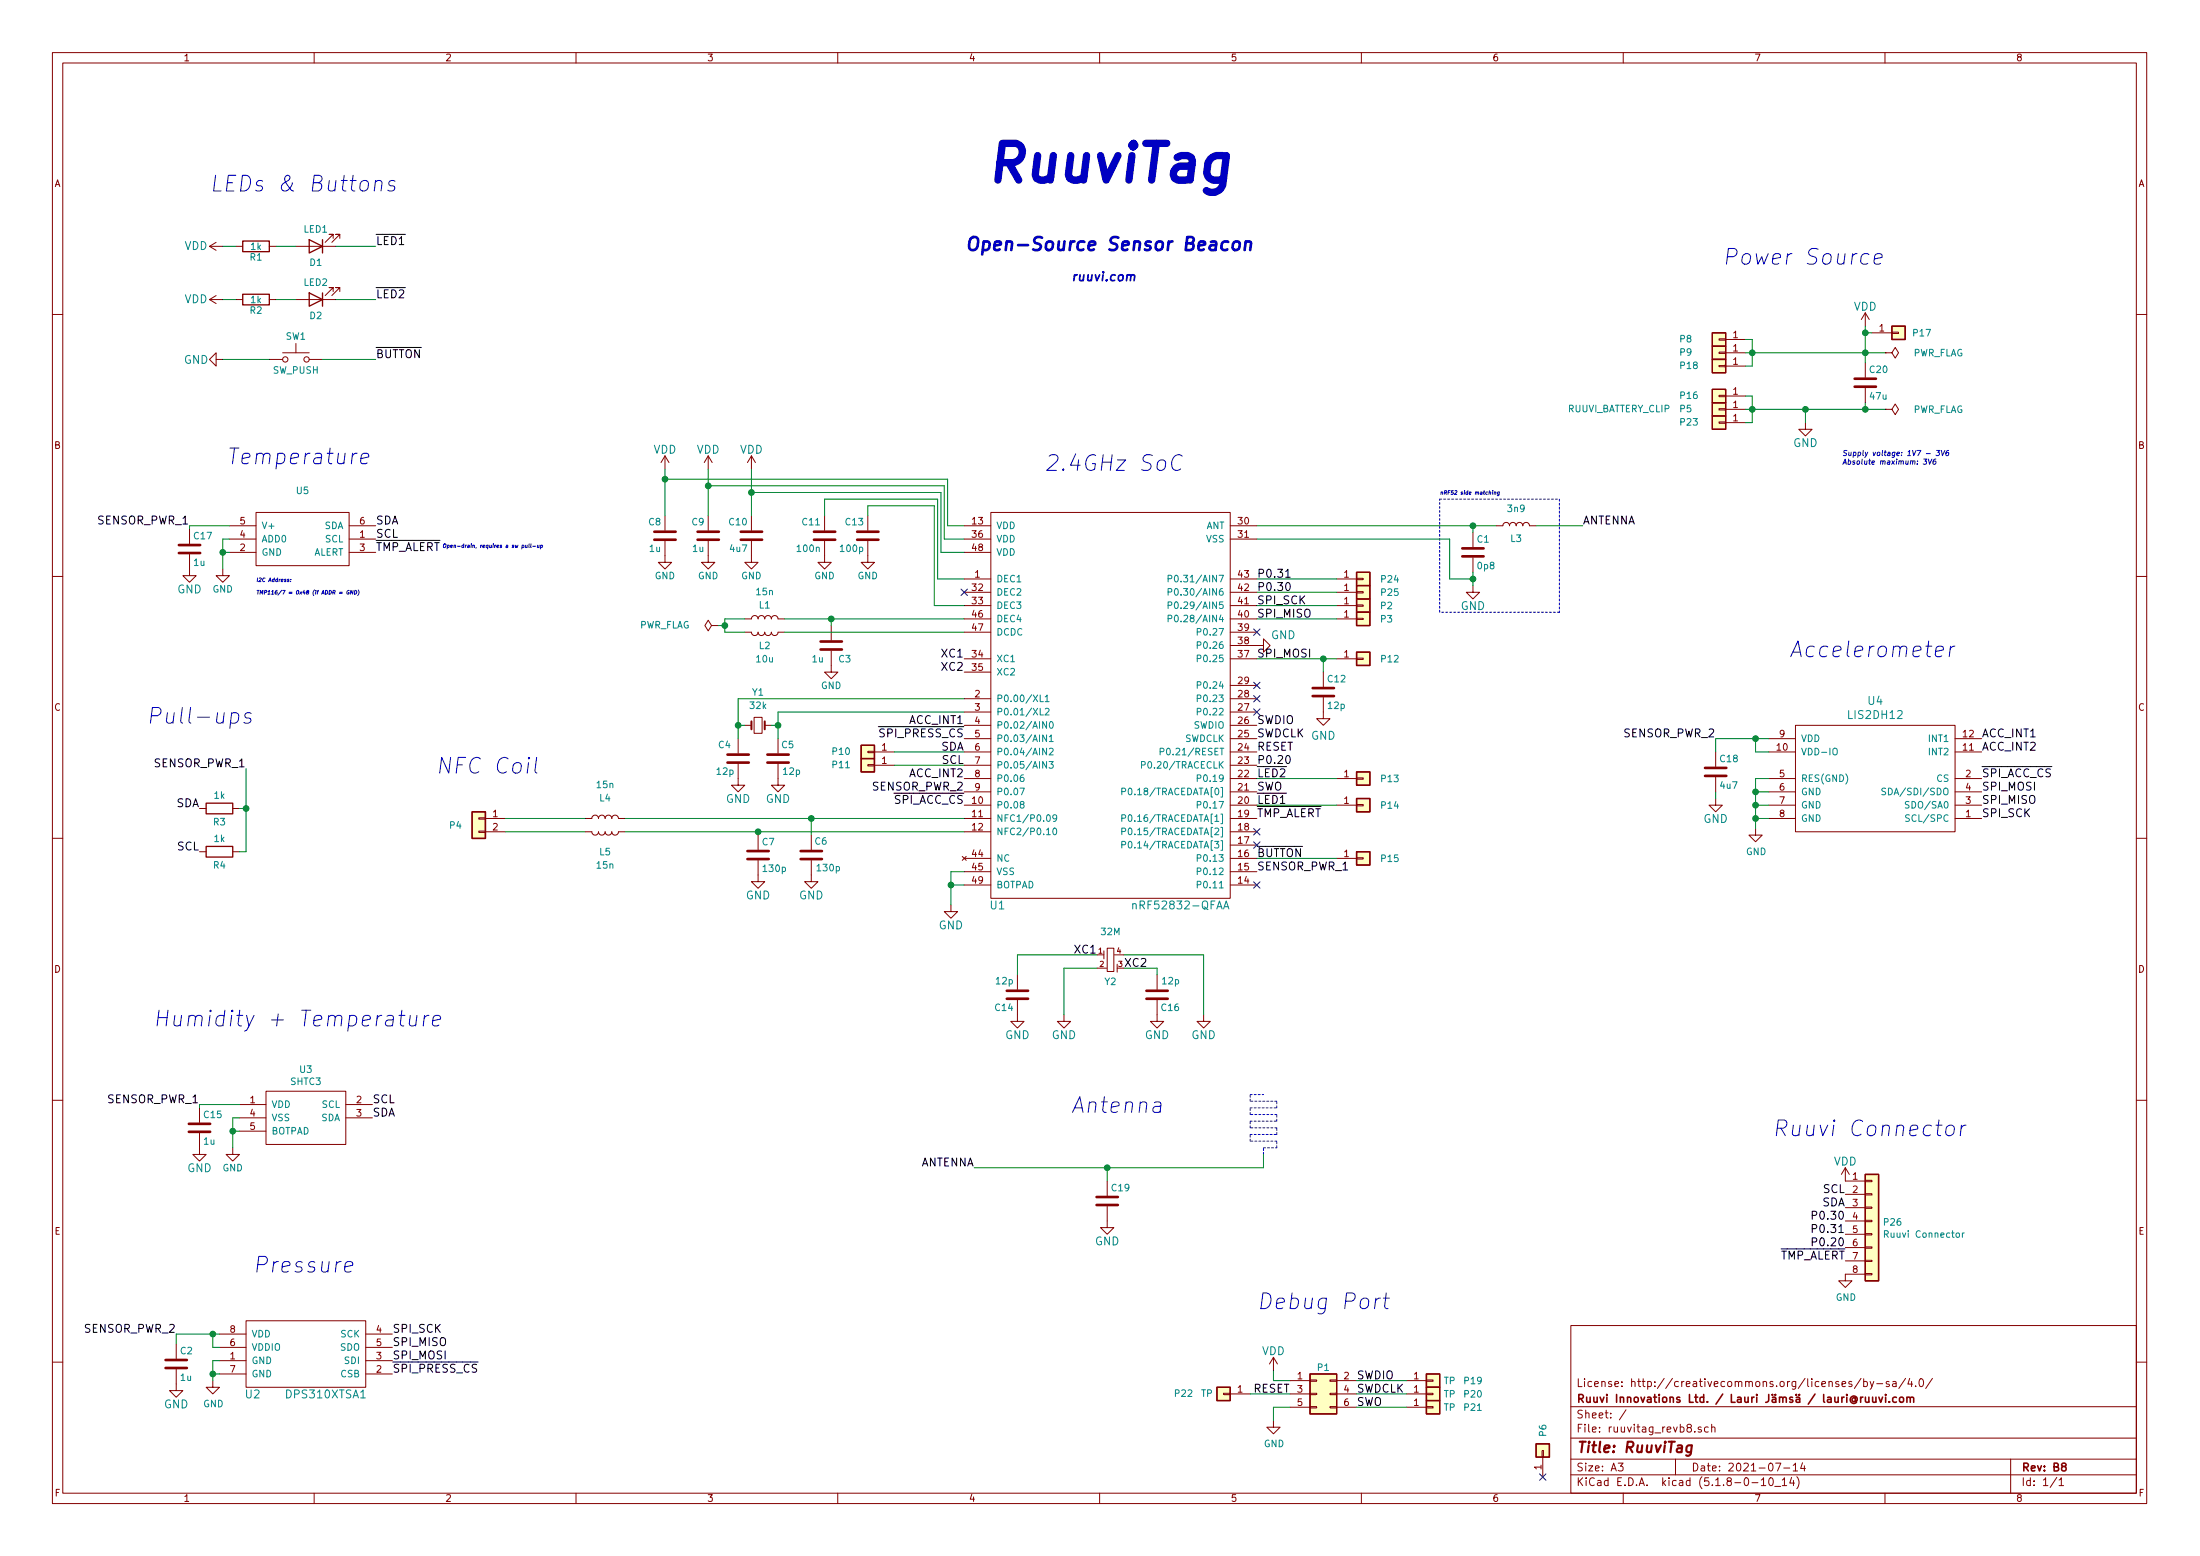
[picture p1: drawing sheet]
EESchema Schematic File Version 4
EELAYER 30 0
EELAYER END
$Descr A3 16535 11693
encoding utf-8
Sheet 1 1
Title "RuuviTag"
Date "2021-07-14"
Rev "B8"
Comp "Ruuvi Innovations Ltd. / Lauri Jämsä / lauri@ruuvi.com"
Comment1 "License: http://creativecommons.org/licenses/by-sa/4.0/"
Comment2 ""
Comment3 ""
Comment4 ""
$EndDescr
Text Notes 7400 1400 0    276  Italic 55
RuuviTag
$Comp
L Device:L L2
U 1 1
P 5750 4750
F 0 "L2" V 5850 4750 50  0000 C CNN
F 1 "10u" V 5950 4750 50  0000 C CNN
F 2 "RuuviTag:0603_IND" H 5750 4750 60  0001 C CNN
F 3 "" H 5750 4750 60  0000 C CNN
	1    5750 4750
	0    1    1    0   
$EndComp
Text Notes 7850 3550 0    118  Italic 0
2.4GHz SoC
Text Label 9450 4950 0    60   ~ 0
SPI_MOSI
Text Label 9450 4650 0    60   ~ 0
SPI_MISO
Text Label 9450 4550 0    60   ~ 0
SPI_SCK
$Comp
L Device:R R1
U 1 1
P 1925 1850
F 0 "R1" V 2005 1850 50  0000 C CNN
F 1 "1k" V 1925 1850 50  0000 C CNN
F 2 "RuuviTag:0402_RES" V 1855 1850 30  0001 C CNN
F 3 "" H 1925 1850 30  0000 C CNN
	1    1925 1850
	0    1    1    0   
$EndComp
Text Notes 1575 1450 0    118  Italic 0
LEDs & Buttons
Text Label 11900 3950 0    60   ~ 0
ANTENNA
Text Label 7325 8775 2    60   ~ 0
ANTENNA
$Comp
L Device:C C18
U 1 1
P 12900 5800
F 0 "C18" H 12925 5900 50  0000 L CNN
F 1 "4u7" H 12925 5700 50  0000 L CNN
F 2 "RuuviTag:0603_CAP" H 12938 5650 30  0001 C CNN
F 3 "" H 12900 5800 60  0000 C CNN
	1    12900 5800
	1    0    0    -1  
$EndComp
$Comp
L power:GND #PWR033
U 1 1
P 12900 6000
F 0 "#PWR033" H 12900 5750 60  0001 C CNN
F 1 "GND" H 12900 5850 60  0000 C CNN
F 2 "" H 12900 6000 60  0000 C CNN
F 3 "" H 12900 6000 60  0000 C CNN
	1    12900 6000
	1    0    0    -1  
$EndComp
Text Label 7250 5450 2    60   ~ 0
ACC_INT1
Text Notes 12950 2000 0    118  Italic 0
Power Source
Text Label 7250 6050 2    60   ~ 0
~SPI_ACC_CS
Text Notes 7250 1900 0    98   Italic 20
Open-Source Sensor Beacon
Text Notes 8050 2125 0    67   Italic 13
ruuvi.com
Text Notes 9450 9850 0    118  Italic 0
Debug Port
Text Notes 13450 4950 0    118  Italic 0
Accelerometer
Text Label 9450 5450 0    60   ~ 0
SWDIO
Text Label 9450 5550 0    60   ~ 0
SWDCLK
Text Label 9450 5650 0    60   ~ 0
RESET
$Comp
L Connector_Generic:Conn_01x01 P9
U 1 1
P 12925 2650
F 0 "P9" H 13175 2650 50  0000 C CNN
F 1 "~" H 13275 2650 50  0000 C CNN
F 2 "RuuviTag:WIDE_PLATED_HOLE" H 12925 2650 60  0001 C CNN
F 3 "" H 12925 2650 60  0000 C CNN
	1    12925 2650
	-1   0    0    1   
$EndComp
$Comp
L power:VDD #PWR040
U 1 1
P 14025 2450
F 0 "#PWR040" H 14025 2300 60  0001 C CNN
F 1 "VDD" H 14025 2600 60  0000 C CNN
F 2 "" H 14025 2450 60  0000 C CNN
F 3 "" H 14025 2450 60  0000 C CNN
	1    14025 2450
	1    0    0    -1  
$EndComp
Text Notes 13850 3500 0    39   Italic 0
Supply voltage: 1V7 - 3V6\nAbsolute maximum: 3V6
$Comp
L Connector_Generic:Conn_01x01 P8
U 1 1
P 12925 2550
F 0 "P8" H 13175 2550 50  0000 C CNN
F 1 "~" H 13275 2550 50  0000 C CNN
F 2 "RuuviTag:WIDE_PLATED_HOLE" H 12925 2550 60  0001 C CNN
F 3 "" H 12925 2550 60  0000 C CNN
	1    12925 2550
	-1   0    0    1   
$EndComp
Text Label 9450 5850 0    60   ~ 0
~LED2
Text Label 2825 1850 0    60   ~ 0
~LED1
$Comp
L 4pin_crystal:4PIN_CRYSTAL Y2
U 1 1
P 8350 7225
F 0 "Y2" H 8350 7075 50  0000 C CNN
F 1 "32M" H 8350 7450 50  0000 C CNN
F 2 "RuuviTag:20X16MM_4PIN_CRYSTAL" H 8350 7275 60  0001 C CNN
F 3 "" H 8350 7275 60  0000 C CNN
	1    8350 7225
	1    0    0    -1  
$EndComp
$Comp
L Connector_Generic:Conn_01x01 P6
U 1 1
P 11600 10900
F 0 "P6" H 11750 10900 50  0000 C CNN
F 1 "~" H 12050 10900 50  0000 C CNN
F 2 "RuuviTag:FIDUCIAL_1MM" H 11600 10900 60  0001 C CNN
F 3 "" H 11600 10900 60  0000 C CNN
	1    11600 10900
	0    -1   -1   0   
$EndComp
NoConn ~ 11600 11100
$Comp
L nrf52832:nRF52832 U1
U 1 1
P 8350 5250
F 0 "U1" H 7500 3700 60  0000 C CNN
F 1 "nRF52832-QFAA" H 8875 3700 60  0000 C CNN
F 2 "RuuviTag:QFN-48_6X6MM_BOTPAD" H 8350 5750 60  0001 C CNN
F 3 "" H 8350 5750 60  0000 C CNN
	1    8350 5250
	1    0    0    -1  
$EndComp
$Comp
L Device:Crystal_Small Y1
U 1 1
P 5700 5450
F 0 "Y1" H 5700 5700 50  0000 C CNN
F 1 "32k" H 5700 5600 50  0000 C CNN
F 2 "RuuviTag:32X15MM_2PIN_CRYSTAL" H 5700 5450 60  0001 C CNN
F 3 "" H 5700 5450 60  0000 C CNN
	1    5700 5450
	1    0    0    -1  
$EndComp
$Comp
L power:GND #PWR024
U 1 1
P 7150 6800
F 0 "#PWR024" H 7150 6550 60  0001 C CNN
F 1 "GND" H 7150 6650 60  0000 C CNN
F 2 "" H 7150 6800 60  0000 C CNN
F 3 "" H 7150 6800 60  0000 C CNN
	1    7150 6800
	1    0    0    -1  
$EndComp
$Comp
L power:VDD #PWR011
U 1 1
P 5000 3525
F 0 "#PWR011" H 5000 3375 60  0001 C CNN
F 1 "VDD" H 5000 3675 60  0000 C CNN
F 2 "" H 5000 3525 60  0000 C CNN
F 3 "" H 5000 3525 60  0000 C CNN
	1    5000 3525
	1    0    0    -1  
$EndComp
$Comp
L Device:C C11
U 1 1
P 6200 4025
F 0 "C11" H 6225 3925 50  0000 L CNN
F 1 "100n" H 6225 4125 50  0000 L CNN
F 2 "RuuviTag:0402_CAP" H 6238 3875 30  0001 C CNN
F 3 "" H 6200 4025 60  0000 C CNN
	1    6200 4025
	-1   0    0    1   
$EndComp
$Comp
L Device:C C13
U 1 1
P 6525 4025
F 0 "C13" H 6550 3925 50  0000 L CNN
F 1 "100p" H 6550 4125 50  0000 L CNN
F 2 "RuuviTag:0402_CAP" H 6563 3875 30  0001 C CNN
F 3 "" H 6525 4025 60  0000 C CNN
	1    6525 4025
	-1   0    0    1   
$EndComp
$Comp
L Device:C C8
U 1 1
P 5000 4025
F 0 "C8" H 5025 3925 50  0000 L CNN
F 1 "1u" H 5025 4125 50  0000 L CNN
F 2 "RuuviTag:0402_CAP" H 5038 3875 30  0001 C CNN
F 3 "" H 5000 4025 60  0000 C CNN
	1    5000 4025
	-1   0    0    1   
$EndComp
$Comp
L Device:C C9
U 1 1
P 5325 4025
F 0 "C9" H 5350 3925 50  0000 L CNN
F 1 "1u" H 5350 4125 50  0000 L CNN
F 2 "RuuviTag:0402_CAP" H 5363 3875 30  0001 C CNN
F 3 "" H 5325 4025 60  0000 C CNN
	1    5325 4025
	-1   0    0    1   
$EndComp
$Comp
L Device:C C10
U 1 1
P 5650 4025
F 0 "C10" H 5675 3925 50  0000 L CNN
F 1 "4u7" H 5675 4125 50  0000 L CNN
F 2 "RuuviTag:0603_CAP" H 5688 3875 30  0001 C CNN
F 3 "" H 5650 4025 60  0000 C CNN
	1    5650 4025
	-1   0    0    1   
$EndComp
$Comp
L Device:L L1
U 1 1
P 5750 4650
F 0 "L1" V 5850 4650 50  0000 C CNN
F 1 "15n" V 5950 4650 50  0000 C CNN
F 2 "RuuviTag:0402_IND" H 5750 4650 60  0001 C CNN
F 3 "" H 5750 4650 60  0000 C CNN
	1    5750 4650
	0    -1   -1   0   
$EndComp
$Comp
L Device:C C3
U 1 1
P 6250 4850
F 0 "C3" H 6300 4750 50  0000 L CNN
F 1 "1u" H 6100 4750 50  0000 L CNN
F 2 "RuuviTag:0402_CAP" H 6288 4700 30  0001 C CNN
F 3 "" H 6250 4850 60  0000 C CNN
	1    6250 4850
	1    0    0    -1  
$EndComp
$Comp
L Device:C C4
U 1 1
P 5550 5700
F 0 "C4" H 5600 5600 50  0000 L CNN
F 1 "12p" H 5575 5800 50  0000 L CNN
F 2 "RuuviTag:0402_CAP" H 5588 5550 30  0001 C CNN
F 3 "" H 5550 5700 60  0000 C CNN
	1    5550 5700
	-1   0    0    1   
$EndComp
$Comp
L Device:C C5
U 1 1
P 5850 5700
F 0 "C5" H 5725 5600 50  0000 L CNN
F 1 "12p" H 5675 5800 50  0000 L CNN
F 2 "RuuviTag:0402_CAP" H 5888 5550 30  0001 C CNN
F 3 "" H 5850 5700 60  0000 C CNN
	1    5850 5700
	-1   0    0    1   
$EndComp
Text Label 7250 4950 2    60   ~ 0
XC1
Text Label 7250 5050 2    60   ~ 0
XC2
Text Label 8250 7175 2    60   ~ 0
XC1
Text Label 8450 7275 0    60   ~ 0
XC2
$Comp
L Device:C C14
U 1 1
P 7650 7475
F 0 "C14" H 7675 7575 50  0000 L CNN
F 1 "12p" H 7675 7375 50  0000 L CNN
F 2 "RuuviTag:0402_CAP" H 7688 7325 30  0001 C CNN
F 3 "" H 7650 7475 60  0000 C CNN
	1    7650 7475
	-1   0    0    1   
$EndComp
$Comp
L Device:C C6
U 1 1
P 6100 6425
F 0 "C6" H 5975 6325 50  0000 L CNN
F 1 "130p" H 5875 6525 50  0000 L CNN
F 2 "RuuviTag:0402_CAP" H 6138 6275 30  0001 C CNN
F 3 "" H 6100 6425 60  0000 C CNN
	1    6100 6425
	-1   0    0    1   
$EndComp
$Comp
L Device:C C7
U 1 1
P 5700 6425
F 0 "C7" H 5725 6525 50  0000 L CNN
F 1 "130p" H 5725 6325 50  0000 L CNN
F 2 "RuuviTag:0402_CAP" H 5738 6275 30  0001 C CNN
F 3 "" H 5700 6425 60  0000 C CNN
	1    5700 6425
	1    0    0    -1  
$EndComp
$Comp
L power:GND #PWR018
U 1 1
P 5700 6575
F 0 "#PWR018" H 5700 6325 60  0001 C CNN
F 1 "GND" H 5700 6425 60  0000 C CNN
F 2 "" H 5700 6575 60  0000 C CNN
F 3 "" H 5700 6575 60  0000 C CNN
	1    5700 6575
	1    0    0    -1  
$EndComp
$Comp
L power:GND #PWR031
U 1 1
P 11075 4400
F 0 "#PWR031" H 11075 4150 60  0001 C CNN
F 1 "GND" H 11075 4250 60  0000 C CNN
F 2 "" H 11075 4400 60  0000 C CNN
F 3 "" H 11075 4400 60  0000 C CNN
	1    11075 4400
	1    0    0    -1  
$EndComp
$Comp
L power:GND #PWR039
U 1 1
P 13575 3175
F 0 "#PWR039" H 13575 2925 60  0001 C CNN
F 1 "GND" H 13575 3025 60  0000 C CNN
F 2 "" H 13575 3175 60  0000 C CNN
F 3 "" H 13575 3175 60  0000 C CNN
	1    13575 3175
	1    0    0    -1  
$EndComp
$Comp
L bmxx80:BMXX80 U2
U 1 1
P 2300 10175
F 0 "U2" H 1900 9875 60  0000 C CNN
F 1 "DPS310XTSA1" H 2450 9875 60  0000 C CNN
F 2 "RuuviTag:DPS310" H 2800 9575 60  0001 C CNN
F 3 "" H 2800 9575 60  0000 C CNN
	1    2300 10175
	1    0    0    -1  
$EndComp
Text Notes 1900 9575 0    118  Italic 0
Pressure
$Comp
L Device:C C2
U 1 1
P 1325 10250
F 0 "C2" H 1350 10350 50  0000 L CNN
F 1 "1u" H 1350 10150 50  0000 L CNN
F 2 "RuuviTag:0402_CAP" H 1363 10100 30  0001 C CNN
F 3 "" H 1325 10250 60  0000 C CNN
	1    1325 10250
	1    0    0    -1  
$EndComp
$Comp
L power:GND #PWR08
U 1 1
P 1325 10400
F 0 "#PWR08" H 1325 10150 60  0001 C CNN
F 1 "GND" H 1325 10250 60  0000 C CNN
F 2 "" H 1325 10400 60  0000 C CNN
F 3 "" H 1325 10400 60  0000 C CNN
	1    1325 10400
	1    0    0    -1  
$EndComp
Text Label 9450 6050 0    60   ~ 0
~LED1
$Comp
L Device:R R2
U 1 1
P 1925 2250
F 0 "R2" V 2005 2250 50  0000 C CNN
F 1 "1k" V 1925 2250 50  0000 C CNN
F 2 "RuuviTag:0402_RES" V 1855 2250 30  0001 C CNN
F 3 "" H 1925 2250 30  0000 C CNN
	1    1925 2250
	0    1    1    0   
$EndComp
Text Label 2825 2250 0    60   ~ 0
~LED2
$Comp
L Switch:SW_Push SW1
U 1 1
P 2225 2700
F 0 "SW1" H 2225 2875 50  0000 C CNN
F 1 "SW_PUSH" H 2225 2620 50  0000 C CNN
F 2 "RuuviTag:SKRKAEE010_BUTTON" H 2225 2700 60  0001 C CNN
F 3 "" H 2225 2700 60  0000 C CNN
	1    2225 2700
	1    0    0    -1  
$EndComp
Text Label 2825 2700 0    60   ~ 0
~BUTTON
$Comp
L power:GND #PWR05
U 1 1
P 1675 2700
F 0 "#PWR05" H 1675 2450 60  0001 C CNN
F 1 "GND" V 1675 2500 60  0000 C CNN
F 2 "" H 1675 2700 60  0000 C CNN
F 3 "" H 1675 2700 60  0000 C CNN
	1    1675 2700
	0    1    1    0   
$EndComp
Text Label 9450 6450 0    60   ~ 0
~BUTTON
NoConn ~ 9450 5250
Text Label 9450 5950 0    60   ~ 0
SWO
$Comp
L power:PWR_FLAG #FLG03
U 1 1
P 14175 2650
F 0 "#FLG03" H 14175 2745 50  0001 C CNN
F 1 "PWR_FLAG" V 14175 3050 50  0000 C CNN
F 2 "" H 14175 2650 60  0000 C CNN
F 3 "" H 14175 2650 60  0000 C CNN
	1    14175 2650
	0    1    1    0   
$EndComp
$Comp
L power:PWR_FLAG #FLG04
U 1 1
P 14175 3075
F 0 "#FLG04" H 14175 3170 50  0001 C CNN
F 1 "PWR_FLAG" V 14175 3475 50  0000 C CNN
F 2 "" H 14175 3075 60  0000 C CNN
F 3 "" H 14175 3075 60  0000 C CNN
	1    14175 3075
	0    1    1    0   
$EndComp
$Comp
L power:VDD #PWR04
U 1 1
P 1675 2250
F 0 "#PWR04" H 1675 2100 60  0001 C CNN
F 1 "VDD" V 1675 2450 60  0000 C CNN
F 2 "" H 1675 2250 60  0000 C CNN
F 3 "" H 1675 2250 60  0000 C CNN
	1    1675 2250
	0    -1   -1   0   
$EndComp
$Comp
L power:VDD #PWR03
U 1 1
P 1675 1850
F 0 "#PWR03" H 1675 1700 60  0001 C CNN
F 1 "VDD" V 1675 2050 60  0000 C CNN
F 2 "" H 1675 1850 60  0000 C CNN
F 3 "" H 1675 1850 60  0000 C CNN
	1    1675 1850
	0    -1   -1   0   
$EndComp
Text Label 7250 5550 2    60   ~ 0
~SPI_PRESS_CS
Text Label 2950 10325 0    60   ~ 0
~SPI_PRESS_CS
Text Label 2950 10025 0    60   ~ 0
SPI_SCK
Text Label 2950 10225 0    60   ~ 0
SPI_MOSI
Text Label 2950 10125 0    60   ~ 0
SPI_MISO
$Comp
L Device:C C19
U 1 1
P 8325 9025
F 0 "C19" H 8350 9125 50  0000 L CNN
F 1 "~" H 8350 8925 50  0000 L CNN
F 2 "RuuviTag:0402_CAP" H 8363 8875 30  0001 C CNN
F 3 "" H 8325 9025 60  0000 C CNN
	1    8325 9025
	1    0    0    -1  
$EndComp
$Comp
L power:GND #PWR027
U 1 1
P 8325 9175
F 0 "#PWR027" H 8325 8925 60  0001 C CNN
F 1 "GND" H 8325 9025 60  0000 C CNN
F 2 "" H 8325 9175 60  0000 C CNN
F 3 "" H 8325 9175 60  0000 C CNN
	1    8325 9175
	1    0    0    -1  
$EndComp
Text Notes 8050 8375 0    118  Italic 0
Antenna
NoConn ~ 9450 5150
$Comp
L Connector_Generic:Conn_01x01 P5
U 1 1
P 12925 3075
F 0 "P5" H 13175 3075 50  0000 C CNN
F 1 "RUUVI_BATTERY_CLIP" H 13675 3075 50  0000 C CNN
F 2 "RuuviTag:RUUVITAG-BAT-CONNECTOR" H 12925 3075 60  0001 C CNN
F 3 "" H 12925 3075 60  0000 C CNN
	1    12925 3075
	-1   0    0    1   
$EndComp
$Comp
L Connector_Generic:Conn_01x02 P4
U 1 1
P 3600 6150
F 0 "P4" H 3775 6100 50  0000 C CNN
F 1 "~" H 3950 6100 50  0000 C CNN
F 2 "RuuviTag:NFC-B8" H 3600 6150 60  0001 C CNN
F 3 "" H 3600 6150 60  0000 C CNN
	1    3600 6150
	-1   0    0    -1  
$EndComp
$Comp
L Device:C C1
U 1 1
P 11075 4150
F 0 "C1" H 11100 4250 50  0000 L CNN
F 1 "0p8" H 11100 4050 50  0000 L CNN
F 2 "RuuviTag:0402_CAP" H 11113 4000 30  0001 C CNN
F 3 "" H 11075 4150 60  0000 C CNN
	1    11075 4150
	1    0    0    -1  
$EndComp
$Comp
L Device:L L3
U 1 1
P 11400 3950
F 0 "L3" V 11300 3950 50  0000 C CNN
F 1 "3n9" V 11525 3950 50  0000 C CNN
F 2 "RuuviTag:0402_IND" H 11400 3950 60  0001 C CNN
F 3 "" H 11400 3950 60  0000 C CNN
	1    11400 3950
	0    -1   -1   0   
$EndComp
Text Notes 10825 3725 0    28   Italic 0
nRF52 side matching
Text Notes 3275 5825 0    118  Italic 0
NFC Coil
NoConn ~ 9450 4750
$Comp
L Connector_Generic:Conn_01x01 P10
U 1 1
P 6525 5650
F 0 "P10" H 6725 5650 50  0000 C CNN
F 1 "~" H 6650 5650 50  0000 C CNN
F 2 "RuuviTag:TEST_POINT_SMD_1MM" H 6525 5650 60  0001 C CNN
F 3 "" H 6525 5650 60  0000 C CNN
	1    6525 5650
	-1   0    0    1   
$EndComp
$Comp
L Connector_Generic:Conn_01x01 P11
U 1 1
P 6525 5750
F 0 "P11" H 6725 5750 50  0000 C CNN
F 1 "~" H 6650 5750 50  0000 C CNN
F 2 "RuuviTag:TEST_POINT_SMD_1MM" H 6525 5750 60  0001 C CNN
F 3 "" H 6525 5750 60  0000 C CNN
	1    6525 5750
	-1   0    0    1   
$EndComp
$Comp
L Connector_Generic:Conn_01x01 P2
U 1 1
P 10250 4550
F 0 "P2" H 10425 4550 50  0000 C CNN
F 1 "~" H 10375 4550 50  0000 C CNN
F 2 "RuuviTag:TEST_POINT_SMD_1MM" H 10250 4550 60  0001 C CNN
F 3 "" H 10250 4550 60  0000 C CNN
	1    10250 4550
	1    0    0    -1  
$EndComp
$Comp
L Connector_Generic:Conn_01x01 P3
U 1 1
P 10250 4650
F 0 "P3" H 10425 4650 50  0000 C CNN
F 1 "~" H 10375 4650 50  0000 C CNN
F 2 "RuuviTag:TEST_POINT_SMD_1MM" H 10250 4650 60  0001 C CNN
F 3 "" H 10250 4650 60  0000 C CNN
	1    10250 4650
	1    0    0    -1  
$EndComp
$Comp
L Connector_Generic:Conn_01x01 P12
U 1 1
P 10250 4950
F 0 "P12" H 10450 4950 50  0000 C CNN
F 1 "~" H 10375 4950 50  0000 C CNN
F 2 "RuuviTag:TEST_POINT_SMD_1MM" H 10250 4950 60  0001 C CNN
F 3 "" H 10250 4950 60  0000 C CNN
	1    10250 4950
	1    0    0    -1  
$EndComp
$Comp
L Connector_Generic:Conn_01x01 P15
U 1 1
P 10250 6450
F 0 "P15" H 10450 6450 50  0000 C CNN
F 1 "~" H 10375 6450 50  0000 C CNN
F 2 "RuuviTag:TEST_POINT_SMD_1MM" H 10250 6450 60  0001 C CNN
F 3 "" H 10250 6450 60  0000 C CNN
	1    10250 6450
	1    0    0    -1  
$EndComp
$Comp
L Connector_Generic:Conn_01x01 P13
U 1 1
P 10250 5850
F 0 "P13" H 10450 5850 50  0000 C CNN
F 1 "~" H 10375 5850 50  0000 C CNN
F 2 "RuuviTag:TEST_POINT_SMD_1MM" H 10250 5850 60  0001 C CNN
F 3 "" H 10250 5850 60  0000 C CNN
	1    10250 5850
	1    0    0    -1  
$EndComp
$Comp
L Connector_Generic:Conn_01x01 P14
U 1 1
P 10250 6050
F 0 "P14" H 10450 6050 50  0000 C CNN
F 1 "~" H 10375 6050 50  0000 C CNN
F 2 "RuuviTag:TEST_POINT_SMD_1MM" H 10250 6050 60  0001 C CNN
F 3 "" H 10250 6050 60  0000 C CNN
	1    10250 6050
	1    0    0    -1  
$EndComp
$Comp
L Connector_Generic:Conn_01x01 P17
U 1 1
P 14275 2500
F 0 "P17" H 14450 2500 50  0000 C CNN
F 1 "~" H 14400 2500 50  0000 C CNN
F 2 "RuuviTag:TEST_POINT_SMD_1MM" H 14275 2500 60  0001 C CNN
F 3 "" H 14275 2500 60  0000 C CNN
	1    14275 2500
	1    0    0    -1  
$EndComp
$Comp
L Connector_Generic:Conn_01x01 P16
U 1 1
P 12925 2975
F 0 "P16" H 13150 2975 50  0000 C CNN
F 1 "~" H 13050 2975 50  0000 C CNN
F 2 "RuuviTag:TEST_POINT_SMD_1MM" H 12925 2975 60  0001 C CNN
F 3 "" H 12925 2975 60  0000 C CNN
	1    12925 2975
	-1   0    0    1   
$EndComp
$Comp
L Connector_Generic:Conn_01x01 P18
U 1 1
P 12925 2750
F 0 "P18" H 13150 2750 50  0000 C CNN
F 1 "~" H 13050 2750 50  0000 C CNN
F 2 "RuuviTag:TEST_POINT_SMD_1MM" H 12925 2750 60  0001 C CNN
F 3 "" H 12925 2750 60  0000 C CNN
	1    12925 2750
	-1   0    0    1   
$EndComp
$Comp
L Connector_Generic:Conn_01x01 P19
U 1 1
P 10775 10375
F 0 "P19" H 11075 10375 50  0000 C CNN
F 1 "TP" H 10900 10375 50  0000 C CNN
F 2 "RuuviTag:TEST_POINT_SMD_1MM" H 10775 10375 60  0001 C CNN
F 3 "" H 10775 10375 60  0000 C CNN
	1    10775 10375
	1    0    0    -1  
$EndComp
$Comp
L Connector_Generic:Conn_01x01 P20
U 1 1
P 10775 10475
F 0 "P20" H 11075 10475 50  0000 C CNN
F 1 "TP" H 10900 10475 50  0000 C CNN
F 2 "RuuviTag:TEST_POINT_SMD_1MM" H 10775 10475 60  0001 C CNN
F 3 "" H 10775 10475 60  0000 C CNN
	1    10775 10475
	1    0    0    -1  
$EndComp
$Comp
L Connector_Generic:Conn_01x01 P21
U 1 1
P 10775 10575
F 0 "P21" H 11075 10575 50  0000 C CNN
F 1 "TP" H 10900 10575 50  0000 C CNN
F 2 "RuuviTag:TEST_POINT_SMD_1MM" H 10775 10575 60  0001 C CNN
F 3 "" H 10775 10575 60  0000 C CNN
	1    10775 10575
	1    0    0    -1  
$EndComp
$Comp
L Connector_Generic:Conn_01x01 P22
U 1 1
P 9200 10475
F 0 "P22" H 9500 10475 50  0000 C CNN
F 1 "TP" H 9325 10475 50  0000 C CNN
F 2 "RuuviTag:TEST_POINT_SMD_1MM" H 9200 10475 60  0001 C CNN
F 3 "" H 9200 10475 60  0000 C CNN
	1    9200 10475
	-1   0    0    1   
$EndComp
$Comp
L Connector_Generic:Conn_01x01 P23
U 1 1
P 12925 3175
F 0 "P23" H 13150 3175 50  0000 C CNN
F 1 "~" H 13050 3175 50  0000 C CNN
F 2 "RuuviTag:TEST_POINT_SMD_1MM" H 12925 3175 60  0001 C CNN
F 3 "" H 12925 3175 60  0000 C CNN
	1    12925 3175
	-1   0    0    1   
$EndComp
$Comp
L lis2dh12:LIS2Dx12 U4
U 1 1
P 14100 5850
F 0 "U4" H 14100 6437 60  0000 C CNN
F 1 "LIS2DH12" H 14100 6331 60  0000 C CNN
F 2 "RuuviTag:LGA12_2X2MM" H 14200 5850 60  0001 C CNN
F 3 "" H 14200 5850 60  0000 C CNN
	1    14100 5850
	1    0    0    -1  
$EndComp
$Comp
L power:GND #PWR035
U 1 1
P 13200 6225
F 0 "#PWR035" H 13200 5975 50  0001 C CNN
F 1 "GND" H 13205 6052 50  0000 C CNN
F 2 "" H 13200 6225 50  0000 C CNN
F 3 "" H 13200 6225 50  0000 C CNN
	1    13200 6225
	1    0    0    -1  
$EndComp
Text Label 14900 5550 0    60   ~ 0
ACC_INT1
Text Label 14900 5650 0    60   ~ 0
ACC_INT2
Text Label 14900 5850 0    60   ~ 0
~SPI_ACC_CS
Text Label 14900 6050 0    60   ~ 0
SPI_MISO
Text Label 14900 5950 0    60   ~ 0
SPI_MOSI
Text Label 14900 6150 0    60   ~ 0
SPI_SCK
Text Label 7250 5850 2    60   ~ 0
ACC_INT2
NoConn ~ 9450 6650
$Comp
L Connector_Generic:Conn_01x01 P25
U 1 1
P 10250 4450
F 0 "P25" H 10450 4450 50  0000 C CNN
F 1 "~" H 10375 4450 50  0000 C CNN
F 2 "RuuviTag:TEST_POINT_SMD_1MM" H 10250 4450 60  0001 C CNN
F 3 "" H 10250 4450 60  0000 C CNN
	1    10250 4450
	1    0    0    -1  
$EndComp
$Comp
L Connector_Generic:Conn_01x01 P24
U 1 1
P 10250 4350
F 0 "P24" H 10450 4350 50  0000 C CNN
F 1 "~" H 10375 4350 50  0000 C CNN
F 2 "RuuviTag:TEST_POINT_SMD_1MM" H 10250 4350 60  0001 C CNN
F 3 "" H 10250 4350 60  0000 C CNN
	1    10250 4350
	1    0    0    -1  
$EndComp
$Comp
L Device:C C12
U 1 1
P 9950 5200
F 0 "C12" H 9975 5300 50  0000 L CNN
F 1 "12p" H 9975 5100 50  0000 L CNN
F 2 "RuuviTag:0402_CAP" H 9988 5050 30  0001 C CNN
F 3 "" H 9950 5200 60  0000 C CNN
	1    9950 5200
	1    0    0    -1  
$EndComp
$Comp
L power:GND #PWR030
U 1 1
P 9950 5350
F 0 "#PWR030" H 9950 5100 60  0001 C CNN
F 1 "GND" H 9950 5175 60  0000 C CNN
F 2 "" H 9950 5350 60  0000 C CNN
F 3 "" H 9950 5350 60  0000 C CNN
	1    9950 5350
	1    0    0    -1  
$EndComp
$Comp
L power:GND #PWR022
U 1 1
P 6250 5000
F 0 "#PWR022" H 6250 4750 50  0001 C CNN
F 1 "GND" H 6250 4850 50  0000 C CNN
F 2 "" H 6250 5000 50  0000 C CNN
F 3 "" H 6250 5000 50  0000 C CNN
	1    6250 5000
	1    0    0    -1  
$EndComp
$Comp
L power:GND #PWR020
U 1 1
P 6100 6575
F 0 "#PWR020" H 6100 6325 60  0001 C CNN
F 1 "GND" H 6100 6425 60  0000 C CNN
F 2 "" H 6100 6575 60  0000 C CNN
F 3 "" H 6100 6575 60  0000 C CNN
	1    6100 6575
	1    0    0    -1  
$EndComp
$Comp
L power:GND #PWR02
U 1 1
P 1600 10375
F 0 "#PWR02" H 1600 10125 50  0001 C CNN
F 1 "GND" H 1605 10202 50  0000 C CNN
F 2 "" H 1600 10375 50  0000 C CNN
F 3 "" H 1600 10375 50  0000 C CNN
	1    1600 10375
	1    0    0    -1  
$EndComp
$Comp
L power:GND #PWR025
U 1 1
P 7650 7625
F 0 "#PWR025" H 7650 7375 60  0001 C CNN
F 1 "GND" H 7650 7475 60  0000 C CNN
F 2 "" H 7650 7625 60  0000 C CNN
F 3 "" H 7650 7625 60  0000 C CNN
	1    7650 7625
	1    0    0    -1  
$EndComp
$Comp
L power:GND #PWR026
U 1 1
P 8000 7625
F 0 "#PWR026" H 8000 7375 60  0001 C CNN
F 1 "GND" H 8000 7475 60  0000 C CNN
F 2 "" H 8000 7625 60  0000 C CNN
F 3 "" H 8000 7625 60  0000 C CNN
	1    8000 7625
	1    0    0    -1  
$EndComp
$Comp
L Device:C C16
U 1 1
P 8700 7475
F 0 "C16" H 8525 7575 50  0000 L CNN
F 1 "12p" H 8525 7375 50  0000 L CNN
F 2 "RuuviTag:0402_CAP" H 8738 7325 30  0001 C CNN
F 3 "" H 8700 7475 60  0000 C CNN
	1    8700 7475
	-1   0    0    1   
$EndComp
$Comp
L power:GND #PWR029
U 1 1
P 9050 7625
F 0 "#PWR029" H 9050 7375 60  0001 C CNN
F 1 "GND" H 9050 7475 60  0000 C CNN
F 2 "" H 9050 7625 60  0000 C CNN
F 3 "" H 9050 7625 60  0000 C CNN
	1    9050 7625
	1    0    0    -1  
$EndComp
$Comp
L power:GND #PWR028
U 1 1
P 8700 7625
F 0 "#PWR028" H 8700 7375 60  0001 C CNN
F 1 "GND" H 8700 7475 60  0000 C CNN
F 2 "" H 8700 7625 60  0000 C CNN
F 3 "" H 8700 7625 60  0000 C CNN
	1    8700 7625
	1    0    0    -1  
$EndComp
$Comp
L power:GND #PWR015
U 1 1
P 5550 5850
F 0 "#PWR015" H 5550 5600 60  0001 C CNN
F 1 "GND" H 5550 5700 60  0000 C CNN
F 2 "" H 5550 5850 60  0000 C CNN
F 3 "" H 5550 5850 60  0000 C CNN
	1    5550 5850
	1    0    0    -1  
$EndComp
$Comp
L power:GND #PWR019
U 1 1
P 5850 5850
F 0 "#PWR019" H 5850 5600 60  0001 C CNN
F 1 "GND" H 5850 5700 60  0000 C CNN
F 2 "" H 5850 5850 60  0000 C CNN
F 3 "" H 5850 5850 60  0000 C CNN
	1    5850 5850
	1    0    0    -1  
$EndComp
Wire Notes Line
	9500 8675 9500 8625
Wire Notes Line
	9500 8625 9600 8625
Wire Notes Line
	9600 8625 9600 8575
Wire Notes Line
	9600 8575 9400 8575
Wire Notes Line
	9400 8575 9400 8525
Wire Notes Line
	9400 8525 9600 8525
Wire Notes Line
	9600 8525 9600 8475
Wire Notes Line
	9600 8475 9400 8475
Wire Notes Line
	9400 8475 9400 8425
Wire Notes Line
	9400 8425 9600 8425
Wire Notes Line
	9600 8425 9600 8375
Wire Notes Line
	9600 8375 9400 8375
Wire Notes Line
	9400 8375 9400 8325
Wire Notes Line
	9400 8325 9600 8325
Wire Notes Line
	9600 8325 9600 8275
Wire Notes Line
	9600 8275 9400 8275
Wire Notes Line
	9400 8275 9400 8225
Wire Notes Line
	9400 8225 9500 8225
Wire Wire Line
	2075 1850 2225 1850
Wire Wire Line
	1675 1850 1775 1850
Wire Wire Line
	12900 5550 12900 5650
Wire Wire Line
	12900 6000 12900 5950
Wire Wire Line
	2525 1850 2825 1850
Wire Wire Line
	7250 6550 7150 6550
Wire Wire Line
	7150 6650 7250 6650
Connection ~ 7150 6650
Wire Wire Line
	7150 6550 7150 6650
Wire Wire Line
	7100 4050 7250 4050
Wire Wire Line
	7075 4150 7250 4150
Wire Wire Line
	7050 4350 7250 4350
Wire Wire Line
	7025 4550 7250 4550
Wire Wire Line
	5450 4650 5450 4700
Wire Wire Line
	5550 5250 5550 5450
Wire Wire Line
	5550 5250 7250 5250
Connection ~ 5550 5450
Wire Wire Line
	5850 5350 5850 5450
Connection ~ 5850 5450
Wire Wire Line
	7650 7175 8250 7175
Wire Wire Line
	8450 7275 8700 7275
Wire Wire Line
	9500 8775 9500 8675
Wire Wire Line
	13125 3075 13175 3075
Connection ~ 5700 6250
Wire Wire Line
	2075 2250 2225 2250
Wire Wire Line
	1675 2250 1775 2250
Wire Wire Line
	2525 2250 2825 2250
Wire Wire Line
	5850 5350 7250 5350
Wire Wire Line
	2425 2700 2825 2700
Wire Wire Line
	1675 2700 2025 2700
Connection ~ 14025 2650
Connection ~ 13575 3075
Wire Wire Line
	8325 8875 8325 8775
Connection ~ 8325 8775
Wire Wire Line
	13125 2650 13175 2650
Wire Wire Line
	7325 8775 8325 8775
Connection ~ 13175 2650
Wire Wire Line
	13125 2550 13175 2550
Wire Wire Line
	11075 4000 11075 3950
Wire Wire Line
	9450 3950 11075 3950
Wire Wire Line
	11075 4300 11075 4350
Wire Wire Line
	11075 4350 10900 4350
Wire Wire Line
	10900 4350 10900 4050
Wire Wire Line
	10900 4050 9450 4050
Connection ~ 11075 4350
Connection ~ 11075 3950
Wire Notes Line
	10825 4600 10825 3750
Wire Notes Line
	10825 3750 11725 3750
Wire Notes Line
	11725 3750 11725 4600
Wire Notes Line
	11725 4600 10825 4600
Wire Wire Line
	10050 4550 9450 4550
Wire Wire Line
	9450 4650 10050 4650
Wire Wire Line
	9450 4950 9950 4950
Wire Wire Line
	10050 6450 9450 6450
Wire Wire Line
	10050 6050 9450 6050
Wire Wire Line
	9450 5850 10050 5850
Wire Wire Line
	13200 5550 13300 5550
Wire Wire Line
	13200 5650 13300 5650
Wire Wire Line
	13200 5850 13200 5950
Wire Wire Line
	13200 6150 13300 6150
Wire Wire Line
	13200 6050 13300 6050
Connection ~ 13200 6150
Wire Wire Line
	13200 5950 13300 5950
Connection ~ 13200 6050
Wire Wire Line
	13200 5850 13300 5850
Connection ~ 13200 5950
Wire Wire Line
	6725 5750 7250 5750
Wire Wire Line
	7250 5650 6725 5650
Wire Wire Line
	9450 4350 10050 4350
Wire Wire Line
	9450 4450 10050 4450
Wire Wire Line
	9950 5050 9950 4950
Connection ~ 9950 4950
Connection ~ 6250 4650
Wire Wire Line
	6250 4700 6250 4650
Wire Wire Line
	5700 6275 5700 6250
Wire Wire Line
	6100 6275 6100 6150
Connection ~ 6100 6150
Wire Wire Line
	14075 2500 14025 2500
Connection ~ 14025 2500
Wire Wire Line
	14025 2450 14025 2500
Wire Wire Line
	13175 2750 13125 2750
Wire Wire Line
	13175 3175 13125 3175
Wire Wire Line
	13175 2975 13175 3075
Connection ~ 13175 3075
Wire Wire Line
	13125 2975 13175 2975
Wire Wire Line
	1600 10025 1650 10025
Wire Wire Line
	1600 10125 1650 10125
Wire Wire Line
	1600 10225 1600 10325
Wire Wire Line
	1600 10225 1650 10225
Wire Wire Line
	1600 10325 1650 10325
Connection ~ 1600 10325
Wire Wire Line
	8000 7625 8000 7275
Wire Wire Line
	8000 7275 8250 7275
Wire Wire Line
	7650 7175 7650 7325
Wire Wire Line
	8450 7175 9050 7175
Wire Wire Line
	9050 7175 9050 7625
Wire Wire Line
	5800 5450 5850 5450
Wire Wire Line
	5600 5450 5550 5450
Wire Wire Line
	5000 3525 5000 3600
Wire Wire Line
	7125 3950 7250 3950
Wire Wire Line
	7125 3600 7125 3950
Wire Wire Line
	5000 3600 7125 3600
Connection ~ 5000 3600
Wire Wire Line
	5325 3525 5325 3650
Wire Wire Line
	5325 3650 7100 3650
Wire Wire Line
	7100 3650 7100 4050
Wire Wire Line
	5650 3525 5650 3700
Wire Wire Line
	5650 3700 7075 3700
Wire Wire Line
	7075 3700 7075 4150
$Comp
L power:GND #PWR012
U 1 1
P 5000 4175
F 0 "#PWR012" H 5000 3925 50  0001 C CNN
F 1 "GND" H 5000 4025 50  0000 C CNN
F 2 "" H 5000 4175 50  0000 C CNN
F 3 "" H 5000 4175 50  0000 C CNN
	1    5000 4175
	1    0    0    -1  
$EndComp
$Comp
L power:GND #PWR014
U 1 1
P 5325 4175
F 0 "#PWR014" H 5325 3925 50  0001 C CNN
F 1 "GND" H 5325 4025 50  0000 C CNN
F 2 "" H 5325 4175 50  0000 C CNN
F 3 "" H 5325 4175 50  0000 C CNN
	1    5325 4175
	1    0    0    -1  
$EndComp
$Comp
L power:GND #PWR017
U 1 1
P 5650 4175
F 0 "#PWR017" H 5650 3925 50  0001 C CNN
F 1 "GND" H 5650 4025 50  0000 C CNN
F 2 "" H 5650 4175 50  0000 C CNN
F 3 "" H 5650 4175 50  0000 C CNN
	1    5650 4175
	1    0    0    -1  
$EndComp
$Comp
L power:VDD #PWR013
U 1 1
P 5325 3525
F 0 "#PWR013" H 5325 3375 60  0001 C CNN
F 1 "VDD" H 5325 3675 60  0000 C CNN
F 2 "" H 5325 3525 60  0000 C CNN
F 3 "" H 5325 3525 60  0000 C CNN
	1    5325 3525
	1    0    0    -1  
$EndComp
$Comp
L power:VDD #PWR016
U 1 1
P 5650 3525
F 0 "#PWR016" H 5650 3375 60  0001 C CNN
F 1 "VDD" H 5650 3675 60  0000 C CNN
F 2 "" H 5650 3525 60  0000 C CNN
F 3 "" H 5650 3525 60  0000 C CNN
	1    5650 3525
	1    0    0    -1  
$EndComp
Connection ~ 5650 3700
Connection ~ 5325 3650
NoConn ~ 7250 4450
Wire Wire Line
	7050 4350 7050 3750
Wire Wire Line
	7050 3750 6200 3750
Wire Wire Line
	6200 3750 6200 3875
Wire Wire Line
	6525 3875 6525 3800
Wire Wire Line
	6525 3800 7025 3800
Wire Wire Line
	7025 3800 7025 4550
$Comp
L power:GND #PWR021
U 1 1
P 6200 4175
F 0 "#PWR021" H 6200 3925 50  0001 C CNN
F 1 "GND" H 6200 4025 50  0000 C CNN
F 2 "" H 6200 4175 50  0000 C CNN
F 3 "" H 6200 4175 50  0000 C CNN
	1    6200 4175
	1    0    0    -1  
$EndComp
$Comp
L power:GND #PWR023
U 1 1
P 6525 4175
F 0 "#PWR023" H 6525 3925 50  0001 C CNN
F 1 "GND" H 6525 4025 50  0000 C CNN
F 2 "" H 6525 4175 50  0000 C CNN
F 3 "" H 6525 4175 50  0000 C CNN
	1    6525 4175
	1    0    0    -1  
$EndComp
$Comp
L power:PWR_FLAG #FLG01
U 1 1
P 5400 4700
F 0 "#FLG01" H 5400 4795 50  0001 C CNN
F 1 "PWR_FLAG" V 5400 5100 50  0000 C CNN
F 2 "" H 5400 4700 60  0000 C CNN
F 3 "" H 5400 4700 60  0000 C CNN
	1    5400 4700
	0    -1   -1   0   
$EndComp
Wire Wire Line
	5400 4700 5450 4700
Connection ~ 5450 4700
Wire Wire Line
	8700 7275 8700 7325
$Comp
L Connector_Generic:Conn_02x03_Odd_Even P1
U 1 1
P 9900 10475
F 0 "P1" H 9950 10675 50  0000 C CNN
F 1 "~" H 9950 10275 50  0000 C CNN
F 2 "RuuviTag:TAGCONNECT_TC2030-MCP-NL" H 9900 9275 50  0001 C CNN
F 3 "" H 9900 9275 50  0001 C CNN
	1    9900 10475
	1    0    0    -1  
$EndComp
Wire Wire Line
	9575 10300 9575 10375
Wire Wire Line
	9575 10375 9700 10375
$Comp
L power:GND #PWR038
U 1 1
P 9575 10675
F 0 "#PWR038" H 9575 10425 50  0001 C CNN
F 1 "GND" H 9580 10502 50  0000 C CNN
F 2 "" H 9575 10675 50  0000 C CNN
F 3 "" H 9575 10675 50  0000 C CNN
	1    9575 10675
	1    0    0    -1  
$EndComp
Wire Wire Line
	9575 10575 9700 10575
Wire Wire Line
	9575 10575 9575 10675
Text Label 9700 10475 2    60   ~ 0
RESET
Wire Wire Line
	9400 10475 9700 10475
Text Label 10200 10375 0    60   ~ 0
SWDIO
Text Label 10200 10475 0    60   ~ 0
SWDCLK
Text Label 10200 10575 0    60   ~ 0
SWO
Wire Wire Line
	10575 10375 10200 10375
Wire Wire Line
	10200 10475 10575 10475
Wire Wire Line
	10575 10575 10200 10575
Wire Wire Line
	4700 6250 5700 6250
Wire Wire Line
	4700 6150 6100 6150
$Comp
L Device:L L4
U 1 1
P 4550 6150
F 0 "L4" V 4700 6150 50  0000 C CNN
F 1 "15n" V 4800 6150 50  0000 C CNN
F 2 "RuuviTag:0402_IND" H 4550 6150 60  0001 C CNN
F 3 "" H 4550 6150 60  0000 C CNN
	1    4550 6150
	0    -1   -1   0   
$EndComp
$Comp
L Device:L L5
U 1 1
P 4550 6250
F 0 "L5" V 4700 6250 50  0000 C CNN
F 1 "15n" V 4800 6250 50  0000 C CNN
F 2 "RuuviTag:0402_IND" H 4550 6250 60  0001 C CNN
F 3 "" H 4550 6250 60  0000 C CNN
	1    4550 6250
	0    1    1    0   
$EndComp
Wire Wire Line
	4400 6150 3800 6150
Wire Wire Line
	3800 6250 4400 6250
$Comp
L Device:C C15
U 1 1
P 1500 8475
F 0 "C15" H 1525 8575 50  0000 L CNN
F 1 "1u" H 1525 8375 50  0000 L CNN
F 2 "RuuviTag:0402_CAP" H 1538 8325 30  0001 C CNN
F 3 "" H 1500 8475 60  0000 C CNN
	1    1500 8475
	1    0    0    -1  
$EndComp
$Comp
L power:GND #PWR010
U 1 1
P 1500 8625
F 0 "#PWR010" H 1500 8375 60  0001 C CNN
F 1 "GND" H 1500 8475 60  0000 C CNN
F 2 "" H 1500 8625 60  0000 C CNN
F 3 "" H 1500 8625 60  0000 C CNN
	1    1500 8625
	1    0    0    -1  
$EndComp
Wire Wire Line
	7150 6650 7150 6800
Wire Wire Line
	5550 5450 5550 5550
Wire Wire Line
	5850 5450 5850 5550
Wire Wire Line
	5700 6250 7250 6250
Wire Wire Line
	14025 2650 14175 2650
Wire Wire Line
	13575 3075 14025 3075
Wire Wire Line
	13575 3075 13575 3175
Wire Wire Line
	8325 8775 9500 8775
Wire Wire Line
	13175 2650 13175 2750
Wire Wire Line
	11075 4350 11075 4400
Wire Wire Line
	13200 5550 13200 5650
Wire Wire Line
	13200 6150 13200 6225
Wire Wire Line
	13200 6050 13200 6150
Wire Wire Line
	13200 5950 13200 6050
Wire Wire Line
	9950 4950 10050 4950
Wire Wire Line
	6250 4650 7250 4650
Wire Wire Line
	6100 6150 7250 6150
Wire Wire Line
	14025 2500 14025 2650
Wire Wire Line
	13175 3075 13575 3075
Wire Wire Line
	13175 3075 13175 3175
Wire Wire Line
	1600 10025 1600 10125
Wire Wire Line
	1600 10325 1600 10375
Wire Wire Line
	5000 3600 5000 3875
Wire Wire Line
	5650 3700 5650 3875
Wire Wire Line
	5325 3650 5325 3875
Wire Wire Line
	5450 4700 5450 4750
Wire Wire Line
	13175 2550 13175 2650
Wire Wire Line
	5450 4750 5600 4750
Wire Wire Line
	5450 4650 5600 4650
Wire Wire Line
	5900 4650 6250 4650
Wire Wire Line
	5900 4750 7250 4750
Wire Wire Line
	11075 3950 11250 3950
Wire Wire Line
	11550 3950 11900 3950
$Comp
L shtc3:SHTC3 U3
U 1 1
P 2300 8350
F 0 "U3" H 2300 8665 50  0000 C CNN
F 1 "SHTC3" H 2300 8574 50  0000 C CNN
F 2 "RuuviTag:DFN4_2X2MM_BOTPAD" H 2300 8350 50  0001 C CNN
F 3 "" H 2300 8350 50  0001 C CNN
	1    2300 8350
	1    0    0    -1  
$EndComp
$Comp
L power:GND #PWR042
U 1 1
P 1750 8625
F 0 "#PWR042" H 1750 8375 50  0001 C CNN
F 1 "GND" H 1750 8475 50  0000 C CNN
F 2 "" H 1750 8625 50  0000 C CNN
F 3 "" H 1750 8625 50  0000 C CNN
	1    1750 8625
	1    0    0    -1  
$EndComp
Wire Wire Line
	1750 8625 1750 8500
Wire Wire Line
	1750 8500 1800 8500
Wire Wire Line
	1750 8500 1750 8400
Wire Wire Line
	1750 8400 1800 8400
Connection ~ 1750 8500
Text Label 2800 8300 0    60   ~ 0
SCL
Text Label 2800 8400 0    60   ~ 0
SDA
Text Label 7250 5750 2    60   ~ 0
SCL
Text Label 7250 5650 2    60   ~ 0
SDA
Text Notes 1150 7725 0    118  Italic 0
Humidity + Temperature
Wire Wire Line
	13175 2650 14025 2650
$Comp
L power:VDD #PWR0101
U 1 1
P 9575 10300
F 0 "#PWR0101" H 9575 10150 60  0001 C CNN
F 1 "VDD" H 9575 10450 60  0000 C CNN
F 2 "" H 9575 10300 60  0000 C CNN
F 3 "" H 9575 10300 60  0000 C CNN
	1    9575 10300
	1    0    0    -1  
$EndComp
$Comp
L tmp117:TMP117 U5
U 1 1
P 2275 4050
F 0 "U5" H 2275 4415 50  0000 C CNN
F 1 "~" H 2275 4324 50  0000 C CNN
F 2 "RuuviTag:WSON6_NO_BOTPAD" H 2275 4050 50  0001 C CNN
F 3 "" H 2275 4050 50  0001 C CNN
	1    2275 4050
	1    0    0    -1  
$EndComp
Text Notes 1700 3500 0    118  Italic 0
Temperature
Text Label 2825 3950 0    60   ~ 0
SDA
Text Label 2825 4050 0    60   ~ 0
SCL
$Comp
L power:GND #PWR0103
U 1 1
P 1675 4275
F 0 "#PWR0103" H 1675 4025 50  0001 C CNN
F 1 "GND" H 1675 4125 50  0000 C CNN
F 2 "" H 1675 4275 50  0000 C CNN
F 3 "" H 1675 4275 50  0000 C CNN
	1    1675 4275
	1    0    0    -1  
$EndComp
Wire Wire Line
	1675 4275 1675 4150
Wire Wire Line
	1675 4150 1725 4150
Wire Wire Line
	1675 4150 1675 4050
Wire Wire Line
	1675 4050 1725 4050
Connection ~ 1675 4150
$Comp
L Device:R R3
U 1 1
P 1650 6075
F 0 "R3" V 1750 6075 50  0000 C CNN
F 1 "1k" V 1550 6075 50  0000 C CNN
F 2 "RuuviTag:0402_RES" V 1580 6075 30  0001 C CNN
F 3 "" H 1650 6075 30  0000 C CNN
	1    1650 6075
	0    1    1    0   
$EndComp
$Comp
L Device:R R4
U 1 1
P 1650 6400
F 0 "R4" V 1750 6400 50  0000 C CNN
F 1 "1k" V 1550 6400 50  0000 C CNN
F 2 "RuuviTag:0402_RES" V 1580 6400 30  0001 C CNN
F 3 "" H 1650 6400 30  0000 C CNN
	1    1650 6400
	0    1    1    0   
$EndComp
Text Label 1500 6075 2    60   ~ 0
SDA
Text Label 1500 6400 2    60   ~ 0
SCL
Wire Wire Line
	1800 6075 1850 6075
Wire Wire Line
	1800 6400 1850 6400
Wire Wire Line
	1850 6400 1850 6075
Connection ~ 1850 6075
Text Notes 1100 5450 0    118  Italic 0
Pull-ups
Text Notes 1925 4475 0    28   Italic 0
I2C Address:\n\nTMP116/7 = 0x48 (if ADDR = GND)
Text Label 1850 5775 2    60   ~ 0
SENSOR_PWR_1
Wire Wire Line
	1850 5775 1850 6075
Text Label 1500 8300 2    60   ~ 0
SENSOR_PWR_1
Text Label 1425 3950 2    60   ~ 0
SENSOR_PWR_1
Text Label 2825 4150 0    60   ~ 0
~TMP_ALERT
Text Notes 3325 4125 0    28   Italic 0
Open-drain, requires a sw pull-up
Text Label 9450 6550 0    60   ~ 0
SENSOR_PWR_1
Text Label 1325 10025 2    60   ~ 0
SENSOR_PWR_2
Text Label 12900 5550 2    60   ~ 0
SENSOR_PWR_2
Text Label 9450 6150 0    60   ~ 0
~TMP_ALERT
$Comp
L Connector_Generic:Conn_01x08 P26
U 1 1
P 14075 9175
F 0 "P26" H 14155 9167 50  0000 L CNN
F 1 "Ruuvi Connector" H 14155 9076 50  0000 L CNN
F 2 "RuuviConnector:RUUVI_CONNECTOR_FFC" H 14075 9175 50  0001 C CNN
F 3 "~" H 14075 9175 50  0001 C CNN
	1    14075 9175
	1    0    0    -1  
$EndComp
$Comp
L power:GND #PWR0104
U 1 1
P 13875 9575
F 0 "#PWR0104" H 13875 9325 50  0001 C CNN
F 1 "GND" H 13880 9402 50  0000 C CNN
F 2 "" H 13875 9575 50  0000 C CNN
F 3 "" H 13875 9575 50  0000 C CNN
	1    13875 9575
	1    0    0    -1  
$EndComp
$Comp
L power:VDD #PWR0105
U 1 1
P 13875 8875
F 0 "#PWR0105" H 13875 8725 60  0001 C CNN
F 1 "VDD" H 13875 9025 60  0000 C CNN
F 2 "" H 13875 8875 60  0000 C CNN
F 3 "" H 13875 8875 60  0000 C CNN
	1    13875 8875
	1    0    0    -1  
$EndComp
Text Label 13875 8975 2    60   ~ 0
SCL
Text Label 13875 9075 2    60   ~ 0
SDA
Text Label 7250 5950 2    60   ~ 0
SENSOR_PWR_2
$Comp
L Device:C C17
U 1 1
P 1425 4125
F 0 "C17" H 1450 4225 50  0000 L CNN
F 1 "1u" H 1450 4025 50  0000 L CNN
F 2 "RuuviTag:0402_CAP" H 1463 3975 30  0001 C CNN
F 3 "" H 1425 4125 60  0000 C CNN
	1    1425 4125
	1    0    0    -1  
$EndComp
$Comp
L power:GND #PWR0102
U 1 1
P 1425 4275
F 0 "#PWR0102" H 1425 4025 60  0001 C CNN
F 1 "GND" H 1425 4125 60  0000 C CNN
F 2 "" H 1425 4275 60  0000 C CNN
F 3 "" H 1425 4275 60  0000 C CNN
	1    1425 4275
	1    0    0    -1  
$EndComp
NoConn ~ 9450 6350
NoConn ~ 9450 6250
Text Label 9450 4350 0    60   ~ 0
P0.31
Text Label 9450 4450 0    60   ~ 0
P0.30
Text Label 13875 9275 2    60   ~ 0
P0.31
Text Label 13875 9175 2    60   ~ 0
P0.30
Text Label 9450 5750 0    60   ~ 0
P0.20
Text Label 13875 9375 2    60   ~ 0
P0.20
NoConn ~ 9450 5350
Text Label 13875 9475 2    60   ~ 0
~TMP_ALERT
$Comp
L Device:C C20
U 1 1
P 14025 2875
F 0 "C20" H 14050 2975 50  0000 L CNN
F 1 "47u" H 14050 2775 50  0000 L CNN
F 2 "RuuviTag:C_0805_2012Metric" H 14063 2725 30  0001 C CNN
F 3 "" H 14025 2875 60  0000 C CNN
	1    14025 2875
	1    0    0    -1  
$EndComp
Wire Wire Line
	14025 2725 14025 2650
Wire Wire Line
	14025 3025 14025 3075
Connection ~ 14025 3075
Wire Wire Line
	14025 3075 14175 3075
$Comp
L power:GND #PWR0106
U 1 1
P 9450 4850
F 0 "#PWR0106" H 9450 4600 60  0001 C CNN
F 1 "GND" V 9525 4650 60  0000 C CNN
F 2 "" H 9450 4850 60  0000 C CNN
F 3 "" H 9450 4850 60  0000 C CNN
	1    9450 4850
	0    -1   -1   0   
$EndComp
Wire Wire Line
	13200 5550 12900 5550
Connection ~ 13200 5550
Wire Wire Line
	1325 10025 1325 10100
Wire Wire Line
	1600 10025 1325 10025
Connection ~ 1600 10025
Wire Wire Line
	1500 8300 1500 8325
Wire Wire Line
	1500 8300 1800 8300
Wire Wire Line
	1425 3950 1425 3975
Wire Wire Line
	1425 3950 1725 3950
Text Notes 13325 8550 0    118  Italic 0
Ruuvi Connector
$Comp
L Device:LED D1
U 1 1
P 2375 1850
F 0 "D1" H 2375 1975 50  0000 C CNN
F 1 "LED1" H 2375 1725 50  0000 C CNN
F 2 "RuuviTag:0603_LED" H 2375 1850 60  0001 C CNN
F 3 "" H 2375 1850 60  0000 C CNN
	1    2375 1850
	-1   0    0    1   
$EndComp
$Comp
L Device:LED D2
U 1 1
P 2375 2250
F 0 "D2" H 2375 2375 50  0000 C CNN
F 1 "LED2" H 2375 2125 50  0000 C CNN
F 2 "RuuviTag:0603_LED" H 2375 2250 60  0001 C CNN
F 3 "" H 2375 2250 60  0000 C CNN
	1    2375 2250
	-1   0    0    1   
$EndComp
$EndSCHEMATC
